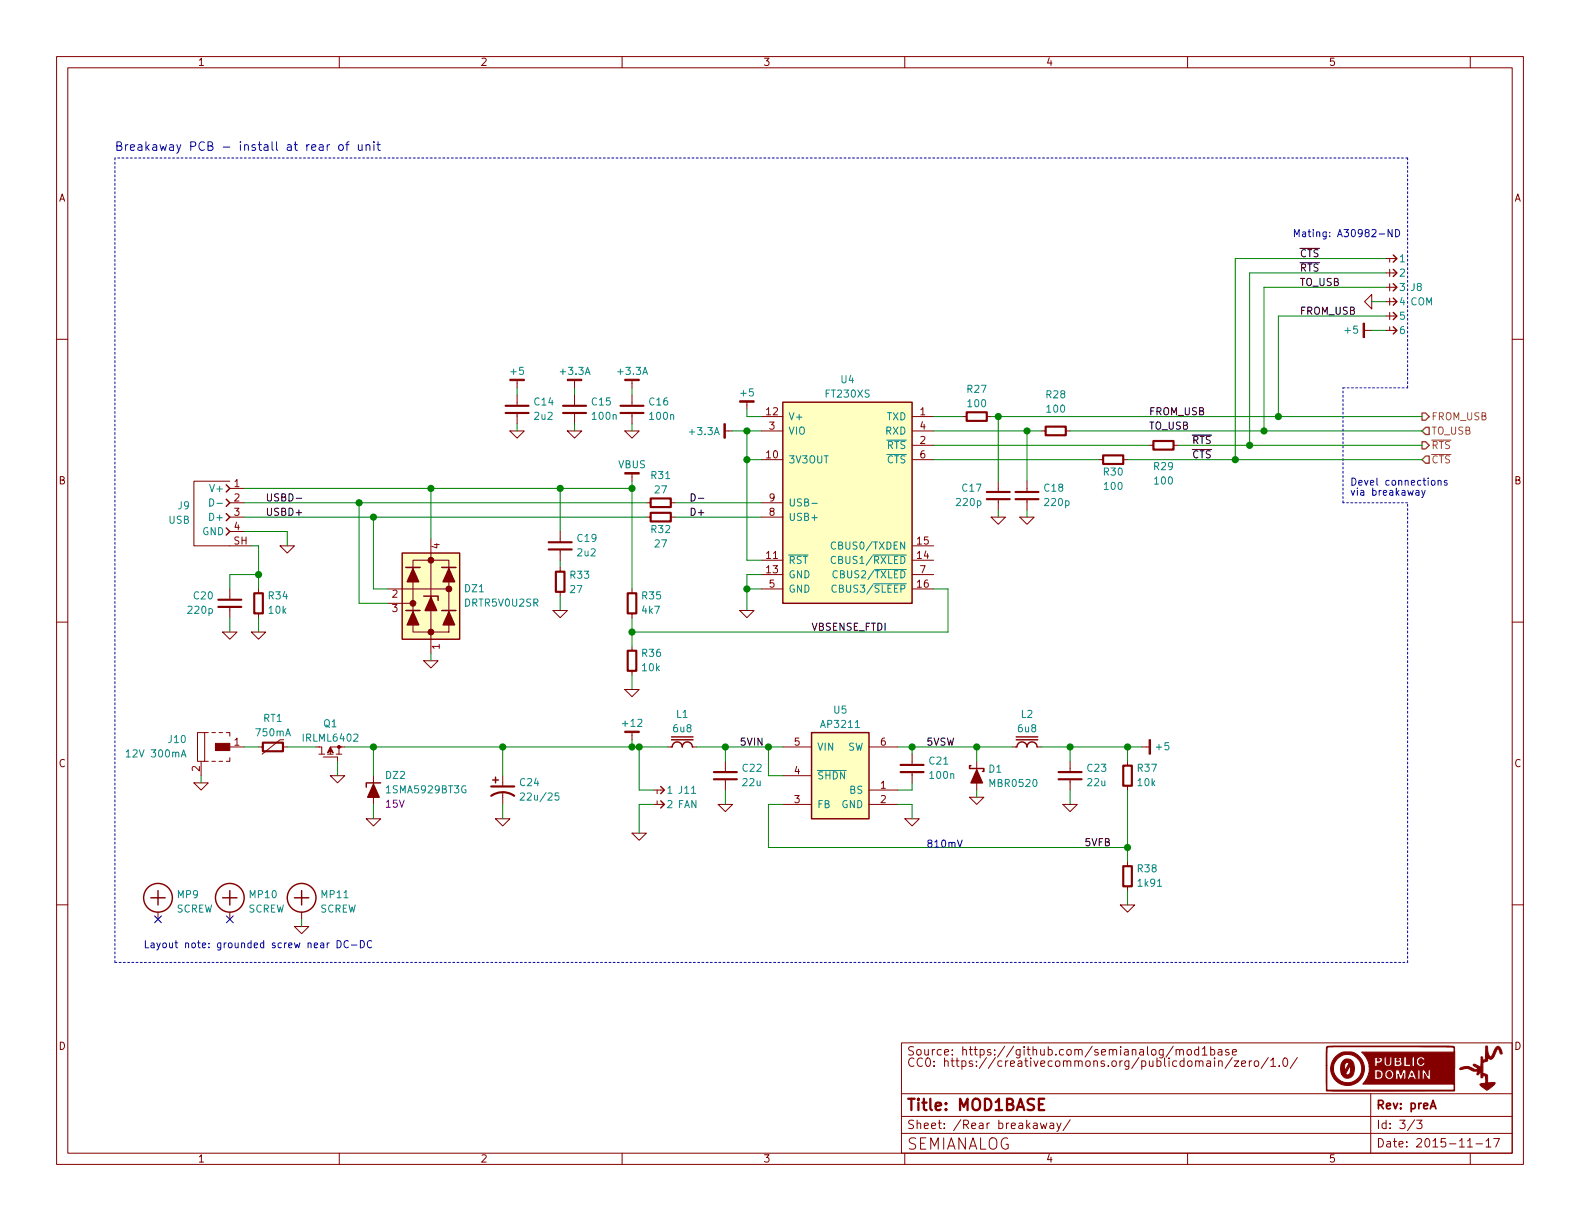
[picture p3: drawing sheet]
EESchema Schematic File Version 2
LIBS:Altera
LIBS:AnalogDevices
LIBS:AOS
LIBS:Atmel
LIBS:conn-2mm
LIBS:conn-100mil
LIBS:conn-cui
LIBS:conn-fci
LIBS:conn-linx
LIBS:conn-molex
LIBS:conn-tagconnect
LIBS:conn-te
LIBS:conn-test
LIBS:DiodesInc
LIBS:display
LIBS:_electromech
LIBS:Fairchild
LIBS:FTDI
LIBS:Intersil
LIBS:Lattice
LIBS:_linear
LIBS:LinearTech
LIBS:Littelfuse
LIBS:logic-4000
LIBS:logic-7400
LIBS:MACOM
LIBS:maxim
LIBS:mechanical
LIBS:Microchip
LIBS:Micron
LIBS:NXP
LIBS:onsemi
LIBS:passive
LIBS:pasv-BiTech
LIBS:pasv-Bourns
LIBS:pasv-cap
LIBS:pasv-ind
LIBS:pasv-res
LIBS:pasv-xtal
LIBS:pcb
LIBS:power
LIBS:Recom
LIBS:_semi
LIBS:semi-diode-1N
LIBS:semi-diode-BA
LIBS:semi-diode-DiodesInc
LIBS:semi-diode-MCC
LIBS:semi-diode-MMB
LIBS:semi-diode-Murata
LIBS:semi-diode-NXP
LIBS:semi-diode-OnSemi
LIBS:semi-diode-ST
LIBS:semi-diode-Vishay
LIBS:semi-opto-misc
LIBS:semi-thyristor-2N
LIBS:semi-trans-2N
LIBS:semi-trans-AOS
LIBS:semi-trans-BC
LIBS:semi-trans-DiodesInc
LIBS:semi-trans-EPC
LIBS:semi-trans-Fairchild
LIBS:semi-trans-Infineon
LIBS:semi-trans-IntRect
LIBS:semi-trans-IXYS
LIBS:semi-trans-misc
LIBS:semi-trans-MMB
LIBS:semi-trans-MPS
LIBS:semi-trans-NXP
LIBS:semi-trans-OnSemi
LIBS:semi-trans-PZT
LIBS:semi-trans-ST
LIBS:semi-trans-TI
LIBS:semi-trans-TIP
LIBS:semi-trans-Toshiba
LIBS:semi-trans-Vishay
LIBS:silabs
LIBS:skyworks
LIBS:ST
LIBS:st_ic
LIBS:supertex
LIBS:symbol
LIBS:TexasInstruments
LIBS:Vishay
LIBS:Xilinx
LIBS:electomech-misc
LIBS:mod1base-cache
EELAYER 25 0
EELAYER END
$Descr A 11000 8500
encoding utf-8
Sheet 3 3
Title "MOD1BASE"
Date "2015-11-17"
Rev "preA"
Comp "SEMIANALOG"
Comment1 ""
Comment2 ""
Comment3 "CC0: https://creativecommons.org/publicdomain/zero/1.0/"
Comment4 "Source: https://github.com/semianalog/mod1base"
$EndDescr
$Comp
L CONN-61729-USB-B J9
U 1 1
P 1500 3600
F 0 "J9" H 1678 3677 50  0000 L CNN
F 1 "USB" H 1678 3577 50  0000 L CNN
F 2 "conn-fci:CONN-61729" H 1500 4100 50  0001 C CNN
F 3 "" H 1400 3800 50  0000 C CNN
F 4 "DIST DIGIKEY 609-3657-ND" H 1500 4200 50  0001 C CNN "BOM"
	1    1500 3600
	-1   0    0    -1  
$EndComp
Text Label 1850 3500 0    50   ~ 0
USBD-
Text Label 1850 3600 0    50   ~ 0
USBD+
$Comp
L GND #PWR075
U 1 1
P 2000 3800
F 0 "#PWR075" H 2000 3800 30  0001 C CNN
F 1 "GND" H 2000 3730 30  0001 C CNN
F 2 "" H 2000 3800 60  0000 C CNN
F 3 "" H 2000 3800 60  0000 C CNN
	1    2000 3800
	1    0    0    -1  
$EndComp
$Comp
L GND #PWR076
U 1 1
P 1800 4400
F 0 "#PWR076" H 1800 4400 30  0001 C CNN
F 1 "GND" H 1800 4330 30  0001 C CNN
F 2 "" H 1800 4400 60  0000 C CNN
F 3 "" H 1800 4400 60  0000 C CNN
	1    1800 4400
	1    0    0    -1  
$EndComp
$Comp
L GND #PWR077
U 1 1
P 1600 4400
F 0 "#PWR077" H 1600 4400 30  0001 C CNN
F 1 "GND" H 1600 4330 30  0001 C CNN
F 2 "" H 1600 4400 60  0000 C CNN
F 3 "" H 1600 4400 60  0000 C CNN
	1    1600 4400
	1    0    0    -1  
$EndComp
$Comp
L FT230XS U4
U 1 1
P 5900 3500
F 0 "U4" H 5900 4355 50  0000 C CNN
F 1 "FT230XS" H 5900 4255 50  0000 C CNN
F 2 "IPC7351-Nominal:SOP63P600X160-16" H 5900 3500 50  0001 C CNN
F 3 "" H 5900 3500 60  0000 C CNN
F 4 "IC FTDI FT230XS" H 6400 4850 60  0001 C CNN "BOM"
	1    5900 3500
	1    0    0    -1  
$EndComp
$Comp
L R-0603 R31
U 1 1
P 4600 3500
F 0 "R31" V 4412 3500 50  0000 C CNN
F 1 "27" V 4512 3500 50  0000 C CNN
F 2 "IPC7351-Nominal:RESC1608X50" H 4600 3500 50  0001 C CNN
F 3 "" H 4600 3550 60  0000 C CNN
F 4 "RES SMD 27 5% [0603]" H 5350 4050 60  0001 C CNN "BOM"
	1    4600 3500
	0    1    1    0   
$EndComp
$Comp
L R-0603 R32
U 1 1
P 4600 3600
F 0 "R32" V 4688 3600 50  0000 C CNN
F 1 "27" V 4788 3600 50  0000 C CNN
F 2 "IPC7351-Nominal:RESC1608X50" H 4600 3600 50  0001 C CNN
F 3 "" H 4600 3650 60  0000 C CNN
F 4 "RES SMD 27 5% [0603]" H 5350 4150 60  0001 C CNN "BOM"
	1    4600 3600
	0    1    1    0   
$EndComp
$Comp
L DRTR5V0U2SR DZ1
U 1 1
P 3000 4150
F 0 "DZ1" H 2770 4200 50  0000 R CNN
F 1 "DRTR5V0U2SR" H 2770 4100 50  0000 R CNN
F 2 "smd-semi:SOT-143" H 2900 4700 60  0001 C CNN
F 3 "" H 3000 4100 60  0000 C CNN
F 4 "TVS DIODESINC DRTR5V0U2SR" H 3500 5300 60  0001 C CNN "BOM"
	1    3000 4150
	-1   0    0    -1  
$EndComp
$Comp
L GND #PWR078
U 1 1
P 3000 4600
F 0 "#PWR078" H 3000 4600 30  0001 C CNN
F 1 "GND" H 3000 4530 30  0001 C CNN
F 2 "" H 3000 4600 60  0000 C CNN
F 3 "" H 3000 4600 60  0000 C CNN
	1    3000 4600
	1    0    0    -1  
$EndComp
$Comp
L R-0603 R35
U 1 1
P 4400 4200
F 0 "R35" H 4463 4250 50  0000 L CNN
F 1 "4k7" H 4463 4150 50  0000 L CNN
F 2 "IPC7351-Nominal:RESC1608X50" H 4400 4200 50  0001 C CNN
F 3 "" H 4400 4250 60  0000 C CNN
F 4 "RES SMD 4k7 5% [0603]" H 5150 4750 60  0001 C CNN "BOM"
	1    4400 4200
	1    0    0    -1  
$EndComp
$Comp
L R-0603 R36
U 1 1
P 4400 4600
F 0 "R36" H 4463 4650 50  0000 L CNN
F 1 "10k" H 4463 4550 50  0000 L CNN
F 2 "IPC7351-Nominal:RESC1608X50" H 4400 4600 50  0001 C CNN
F 3 "" H 4400 4650 60  0000 C CNN
F 4 "RES SMD 10k 5% [0603]" H 5150 5150 60  0001 C CNN "BOM"
	1    4400 4600
	1    0    0    -1  
$EndComp
$Comp
L GND #PWR079
U 1 1
P 4400 4800
F 0 "#PWR079" H 4400 4800 30  0001 C CNN
F 1 "GND" H 4400 4730 30  0001 C CNN
F 2 "" H 4400 4800 60  0000 C CNN
F 3 "" H 4400 4800 60  0000 C CNN
	1    4400 4800
	1    0    0    -1  
$EndComp
$Comp
L C-0603 C15
U 1 1
P 4000 2850
F 0 "C15" H 4113 2900 50  0000 L CNN
F 1 "100n" H 4113 2800 50  0000 L CNN
F 2 "IPC7351-Nominal:CAPC1608X55" H 4000 2850 50  0001 C CNN
F 3 "" H 3990 2825 60  0000 C CNN
F 4 "CAP MLCC 100n ≥X5R 25V 10% [0603]" H 4800 3400 60  0001 C CNN "BOM"
	1    4000 2850
	1    0    0    -1  
$EndComp
$Comp
L GND #PWR080
U 1 1
P 4000 3000
F 0 "#PWR080" H 4000 3000 30  0001 C CNN
F 1 "GND" H 4000 2930 30  0001 C CNN
F 2 "" H 4000 3000 60  0000 C CNN
F 3 "" H 4000 3000 60  0000 C CNN
	1    4000 3000
	1    0    0    -1  
$EndComp
$Comp
L C-0603 C16
U 1 1
P 4400 2850
F 0 "C16" H 4513 2900 50  0000 L CNN
F 1 "100n" H 4513 2800 50  0000 L CNN
F 2 "IPC7351-Nominal:CAPC1608X55" H 4400 2850 50  0001 C CNN
F 3 "" H 4390 2825 60  0000 C CNN
F 4 "CAP MLCC 100n ≥X5R 25V 10% [0603]" H 5200 3400 60  0001 C CNN "BOM"
	1    4400 2850
	1    0    0    -1  
$EndComp
$Comp
L GND #PWR081
U 1 1
P 4400 3000
F 0 "#PWR081" H 4400 3000 30  0001 C CNN
F 1 "GND" H 4400 2930 30  0001 C CNN
F 2 "" H 4400 3000 60  0000 C CNN
F 3 "" H 4400 3000 60  0000 C CNN
	1    4400 3000
	1    0    0    -1  
$EndComp
Text Label 5650 4400 0    50   ~ 0
VBSENSE_FTDI
$Comp
L GND #PWR082
U 1 1
P 5200 4250
F 0 "#PWR082" H 5200 4250 30  0001 C CNN
F 1 "GND" H 5200 4180 30  0001 C CNN
F 2 "" H 5200 4250 60  0000 C CNN
F 3 "" H 5200 4250 60  0000 C CNN
	1    5200 4250
	1    0    0    -1  
$EndComp
$Comp
L C-0805 C14
U 1 1
P 3600 2850
F 0 "C14" H 3713 2900 50  0000 L CNN
F 1 "2u2" H 3713 2800 50  0000 L CNN
F 2 "IPC7351-Nominal:CAPC2012X70" H 3600 2850 50  0001 C CNN
F 3 "" H 3590 2825 60  0000 C CNN
F 4 "CAP MLCC 2u2 ≥X5R 25V 10% [0805]" H 4400 3400 60  0001 C CNN "BOM"
	1    3600 2850
	1    0    0    -1  
$EndComp
$Comp
L GND #PWR083
U 1 1
P 3600 3000
F 0 "#PWR083" H 3600 3000 30  0001 C CNN
F 1 "GND" H 3600 2930 30  0001 C CNN
F 2 "" H 3600 3000 60  0000 C CNN
F 3 "" H 3600 3000 60  0000 C CNN
	1    3600 3000
	1    0    0    -1  
$EndComp
$Comp
L VBUS #PWR084
U 1 1
P 4400 3350
F 0 "#PWR084" H 4400 3400 30  0001 C CNN
F 1 "VBUS" H 4400 3463 50  0000 C CNN
F 2 "" H 4400 3350 60  0000 C CNN
F 3 "" H 4400 3350 60  0000 C CNN
	1    4400 3350
	1    0    0    -1  
$EndComp
Text Label 8000 3000 0    50   ~ 0
TO_USB
Text Label 8000 2900 0    50   ~ 0
FROM_USB
Text Label 8300 3100 0    50   ~ 0
~RTS
Text Label 8300 3200 0    50   ~ 0
~CTS
Text HLabel 9900 2900 2    50   Output ~ 0
FROM_USB
Text HLabel 9900 3000 2    50   Input ~ 0
TO_USB
Text HLabel 9900 3100 2    50   Output ~ 0
~RTS
Text HLabel 9900 3200 2    50   Input ~ 0
~CTS
$Comp
L R-0603 R27
U 1 1
P 6800 2900
F 0 "R27" V 6612 2900 50  0000 C CNN
F 1 "100" V 6712 2900 50  0000 C CNN
F 2 "IPC7351-Nominal:RESC1608X50" H 6800 2900 50  0001 C CNN
F 3 "" H 6800 2950 60  0000 C CNN
F 4 "RES SMD 100 5% [0603]" H 7550 3450 60  0001 C CNN "BOM"
	1    6800 2900
	0    1    1    0   
$EndComp
$Comp
L R-0603 R28
U 1 1
P 7350 3000
F 0 "R28" V 7100 3000 50  0000 C CNN
F 1 "100" V 7200 3000 50  0000 C CNN
F 2 "IPC7351-Nominal:RESC1608X50" H 7350 3000 50  0001 C CNN
F 3 "" H 7350 3050 60  0000 C CNN
F 4 "RES SMD 100 5% [0603]" H 8100 3550 60  0001 C CNN "BOM"
	1    7350 3000
	0    1    1    0   
$EndComp
$Comp
L C-0603 C18
U 1 1
P 7150 3450
F 0 "C18" H 7263 3500 50  0000 L CNN
F 1 "220p" H 7263 3400 50  0000 L CNN
F 2 "IPC7351-Nominal:CAPC1608X55" H 7150 3450 50  0001 C CNN
F 3 "" H 7140 3425 60  0000 C CNN
F 4 "CAP MLCC 220p C0G 50V 10% [0603]" H 7950 4000 60  0001 C CNN "BOM"
	1    7150 3450
	1    0    0    -1  
$EndComp
$Comp
L C-0603 C17
U 1 1
P 6950 3450
F 0 "C17" H 7062 3500 50  0000 L CNN
F 1 "220p" H 7062 3400 50  0000 L CNN
F 2 "IPC7351-Nominal:CAPC1608X55" H 6950 3450 50  0001 C CNN
F 3 "" H 6940 3425 60  0000 C CNN
F 4 "CAP MLCC 220p C0G 50V 10% [0603]" H 7750 4000 60  0001 C CNN "BOM"
	1    6950 3450
	-1   0    0    -1  
$EndComp
$Comp
L GND #PWR085
U 1 1
P 6950 3600
F 0 "#PWR085" H 6950 3600 30  0001 C CNN
F 1 "GND" H 6950 3530 30  0001 C CNN
F 2 "" H 6950 3600 60  0000 C CNN
F 3 "" H 6950 3600 60  0000 C CNN
	1    6950 3600
	1    0    0    -1  
$EndComp
$Comp
L GND #PWR086
U 1 1
P 7150 3600
F 0 "#PWR086" H 7150 3600 30  0001 C CNN
F 1 "GND" H 7150 3530 30  0001 C CNN
F 2 "" H 7150 3600 60  0000 C CNN
F 3 "" H 7150 3600 60  0000 C CNN
	1    7150 3600
	1    0    0    -1  
$EndComp
$Comp
L C-0603 C20
U 1 1
P 1600 4200
F 0 "C20" H 1712 4250 50  0000 L CNN
F 1 "220p" H 1712 4150 50  0000 L CNN
F 2 "IPC7351-Nominal:CAPC1608X55" H 1600 4200 50  0001 C CNN
F 3 "" H 1590 4175 60  0000 C CNN
F 4 "CAP MLCC 220p C0G 50V 10% [0603]" H 2400 4750 60  0001 C CNN "BOM"
	1    1600 4200
	-1   0    0    -1  
$EndComp
$Comp
L R-0603 R34
U 1 1
P 1800 4200
F 0 "R34" H 1863 4250 50  0000 L CNN
F 1 "10k" H 1863 4150 50  0000 L CNN
F 2 "IPC7351-Nominal:RESC1608X50" H 1800 4200 50  0001 C CNN
F 3 "" H 1800 4250 60  0000 C CNN
F 4 "RES SMD 10k 5% [0603]" H 2550 4750 60  0001 C CNN "BOM"
	1    1800 4200
	1    0    0    -1  
$EndComp
$Comp
L CONN-PJ-037A J10
U 1 1
P 1500 5200
F 0 "J10" H 1700 5250 50  0000 L CNN
F 1 "12V 300mA" H 1700 5150 50  0000 L CNN
F 2 "conn-cui:CONN-PJ-037A" H 1500 5200 50  0001 C CNN
F 3 "" H 1600 5200 60  0000 C CNN
F 4 "CONN CUI PJ-037AH" H 2000 5950 60  0001 C CNN "BOM"
	1    1500 5200
	-1   0    0    -1  
$EndComp
$Comp
L GND #PWR087
U 1 1
P 1400 5450
F 0 "#PWR087" H 1400 5450 30  0001 C CNN
F 1 "GND" H 1400 5380 30  0001 C CNN
F 2 "" H 1400 5450 60  0000 C CNN
F 3 "" H 1400 5450 60  0000 C CNN
	1    1400 5450
	1    0    0    -1  
$EndComp
$Comp
L THERM-1206 RT1
U 1 1
P 1900 5200
F 0 "RT1" V 2103 5200 50  0000 C CNN
F 1 "750mA" V 2003 5200 50  0000 C CNN
F 2 "IPC7351-Nominal:RESC3216X60" H 1900 5200 50  0001 C CNN
F 3 "" H 1900 5250 60  0000 C CNN
F 4 "DIST DIGIKEY 507-1805-1-ND" H 1900 5200 60  0001 C CNN "BOM"
	1    1900 5200
	0    1    -1   0   
$EndComp
$Comp
L IRLML6402 Q1
U 1 1
P 2300 5250
F 0 "Q1" V 2516 5250 50  0000 C CNN
F 1 "IRLML6402" V 2416 5250 50  0000 C CNN
F 2 "smd-semi:SOT-23" H 2300 5100 60  0001 C CNN
F 3 "" H 2600 5300 60  0000 C CNN
F 4 "SEMI IRF IRLML6402" H 2300 5000 60  0001 C CNN "BOM"
	1    2300 5250
	0    1    -1   0   
$EndComp
$Comp
L GND #PWR088
U 1 1
P 2350 5400
F 0 "#PWR088" H 2350 5400 30  0001 C CNN
F 1 "GND" H 2350 5330 30  0001 C CNN
F 2 "" H 2350 5400 60  0000 C CNN
F 3 "" H 2350 5400 60  0000 C CNN
	1    2350 5400
	1    0    0    -1  
$EndComp
Text Notes 9400 3450 0    50   ~ 0
Devel connections\nvia breakaway
Text Label 4800 3500 0    50   ~ 0
D-
Text Label 4800 3600 0    50   ~ 0
D+
$Comp
L SCREW MP9
U 1 1
P 1100 6250
F 0 "MP9" H 1230 6270 50  0000 L CNN
F 1 "SCREW" H 1230 6170 50  0000 L CNN
F 2 "mech:SCREW-4-SUPPORTED" H 1100 6250 50  0001 C CNN
F 3 "" H 1100 6250 60  0000 C CNN
	1    1100 6250
	1    0    0    -1  
$EndComp
$Comp
L SCREW MP10
U 1 1
P 1600 6250
F 0 "MP10" H 1730 6270 50  0000 L CNN
F 1 "SCREW" H 1730 6170 50  0000 L CNN
F 2 "mech:SCREW-4-SUPPORTED" H 1600 6250 50  0001 C CNN
F 3 "" H 1600 6250 60  0000 C CNN
	1    1600 6250
	1    0    0    -1  
$EndComp
$Comp
L SCREW MP11
U 1 1
P 2100 6250
F 0 "MP11" H 2230 6270 50  0000 L CNN
F 1 "SCREW" H 2230 6170 50  0000 L CNN
F 2 "mech:SCREW-4-SUPPORTED" H 2100 6250 50  0001 C CNN
F 3 "" H 2100 6250 60  0000 C CNN
	1    2100 6250
	1    0    0    -1  
$EndComp
NoConn ~ 1600 6400
NoConn ~ 1100 6400
$Comp
L R-0603 R29
U 1 1
P 8100 3100
F 0 "R29" V 8250 3100 50  0000 C CNN
F 1 "100" V 8350 3100 50  0000 C CNN
F 2 "IPC7351-Nominal:RESC1608X50" H 8100 3100 50  0001 C CNN
F 3 "" H 8100 3150 60  0000 C CNN
F 4 "RES SMD 100 5% [0603]" H 8850 3650 60  0001 C CNN "BOM"
	1    8100 3100
	0    1    1    0   
$EndComp
$Comp
L R-0603 R30
U 1 1
P 7750 3200
F 0 "R30" V 7838 3200 50  0000 C CNN
F 1 "100" V 7938 3200 50  0000 C CNN
F 2 "IPC7351-Nominal:RESC1608X50" H 7750 3200 50  0001 C CNN
F 3 "" H 7750 3250 60  0000 C CNN
F 4 "RES SMD 100 5% [0603]" H 8500 3750 60  0001 C CNN "BOM"
	1    7750 3200
	0    1    1    0   
$EndComp
$Comp
L CONN-100MIL-M-1x6-SHROUD J8
U 1 1
P 9700 1800
F 0 "J8" H 9819 1597 50  0000 L CNN
F 1 "COM" H 9819 1497 50  0000 L CNN
F 2 "conn-100mil:CONN-100MIL-M-1x6-SHROUD" H 9700 1800 50  0001 C CNN
F 3 "" H 9700 1800 50  0000 C CNN
F 4 "DIST DIGIKEY A19433-ND" H 9700 1800 60  0001 C CNN "BOM"
	1    9700 1800
	1    0    0    -1  
$EndComp
Text Notes 9000 1650 0    50   ~ 0
Mating: A30982-ND
$Comp
L GND #PWR089
U 1 1
P 9550 2100
F 0 "#PWR089" H 9550 2100 30  0001 C CNN
F 1 "GND" H 9550 2030 30  0001 C CNN
F 2 "" H 9550 2100 60  0000 C CNN
F 3 "" H 9550 2100 60  0000 C CNN
	1    9550 2100
	0    1    -1   0   
$EndComp
$Comp
L +5 #PWR090
U 1 1
P 9550 2300
F 0 "#PWR090" H 9550 2350 30  0001 C CNN
F 1 "+5" V 9550 2388 50  0000 L CNN
F 2 "" H 9550 2300 60  0000 C CNN
F 3 "" H 9550 2300 60  0000 C CNN
	1    9550 2300
	0    -1   1    0   
$EndComp
$Comp
L +3.3A #PWR091
U 1 1
P 5100 3000
F 0 "#PWR091" H 5100 3050 30  0001 C CNN
F 1 "+3.3A" V 5100 3088 50  0000 L CNN
F 2 "" H 5100 3000 60  0000 C CNN
F 3 "" H 5100 3000 60  0000 C CNN
	1    5100 3000
	0    -1   -1   0   
$EndComp
$Comp
L +3.3A #PWR092
U 1 1
P 4400 2700
F 0 "#PWR092" H 4400 2750 30  0001 C CNN
F 1 "+3.3A" H 4400 2813 50  0000 C CNN
F 2 "" H 4400 2700 60  0000 C CNN
F 3 "" H 4400 2700 60  0000 C CNN
	1    4400 2700
	1    0    0    -1  
$EndComp
$Comp
L +3.3A #PWR093
U 1 1
P 4000 2700
F 0 "#PWR093" H 4000 2750 30  0001 C CNN
F 1 "+3.3A" H 4000 2813 50  0000 C CNN
F 2 "" H 4000 2700 60  0000 C CNN
F 3 "" H 4000 2700 60  0000 C CNN
	1    4000 2700
	1    0    0    -1  
$EndComp
$Comp
L +5 #PWR094
U 1 1
P 5200 2850
F 0 "#PWR094" H 5200 2900 30  0001 C CNN
F 1 "+5" H 5200 2963 50  0000 C CNN
F 2 "" H 5200 2850 60  0000 C CNN
F 3 "" H 5200 2850 60  0000 C CNN
	1    5200 2850
	1    0    0    -1  
$EndComp
$Comp
L +5 #PWR095
U 1 1
P 3600 2700
F 0 "#PWR095" H 3600 2750 30  0001 C CNN
F 1 "+5" H 3600 2813 50  0000 C CNN
F 2 "" H 3600 2700 60  0000 C CNN
F 3 "" H 3600 2700 60  0000 C CNN
	1    3600 2700
	1    0    0    -1  
$EndComp
$Comp
L AP3211 U5
U 1 1
P 5850 5400
F 0 "U5" H 5850 5855 50  0000 C CNN
F 1 "AP3211" H 5850 5755 50  0000 C CNN
F 2 "smd-semi:SOT-23-6" H 5850 5400 50  0001 C CNN
F 3 "" H 5850 5400 60  0000 C CNN
F 4 "IC DIODESINC AP3211" H 6350 6350 60  0001 C CNN "BOM"
	1    5850 5400
	1    0    0    -1  
$EndComp
$Comp
L L-BOURNS-SRN3015 L2
U 1 1
P 7150 5200
F 0 "L2" V 6925 5200 50  0000 C CNN
F 1 "6u8" V 7025 5200 50  0000 C CNN
F 2 "manuf:BOURNS-SRN3015" H 7150 5250 60  0001 C CNN
F 3 "" H 7150 5250 60  0000 C CNN
F 4 "DIST DIGIKEY SRN3015-6R8MCT-ND" H 7150 5200 60  0001 C CNN "BOM"
	1    7150 5200
	0    1    1    0   
$EndComp
$Comp
L C-0603 C21
U 1 1
P 6350 5350
F 0 "C21" H 6463 5400 50  0000 L CNN
F 1 "100n" H 6463 5300 50  0000 L CNN
F 2 "IPC7351-Nominal:CAPC1608X55" H 6350 5350 50  0001 C CNN
F 3 "" H 6340 5325 60  0000 C CNN
F 4 "CAP MLCC 100n ≥X5R 25V 10% [0603]" H 7150 5900 60  0001 C CNN "BOM"
	1    6350 5350
	1    0    0    -1  
$EndComp
$Comp
L GND #PWR096
U 1 1
P 6350 5700
F 0 "#PWR096" H 6350 5700 30  0001 C CNN
F 1 "GND" H 6350 5630 30  0001 C CNN
F 2 "" H 6350 5700 60  0000 C CNN
F 3 "" H 6350 5700 60  0000 C CNN
	1    6350 5700
	1    0    0    -1  
$EndComp
$Comp
L C-1206 C23
U 1 1
P 7450 5400
F 0 "C23" H 7563 5450 50  0000 L CNN
F 1 "22u" H 7563 5350 50  0000 L CNN
F 2 "IPC7351-Nominal:CAPC3216X70" H 7450 5400 50  0001 C CNN
F 3 "" H 7440 5375 60  0000 C CNN
F 4 "CAP MLCC 22u ≥X5R 25V 20% [1206]" H 8250 5950 60  0001 C CNN "BOM"
	1    7450 5400
	1    0    0    -1  
$EndComp
$Comp
L GND #PWR097
U 1 1
P 7450 5600
F 0 "#PWR097" H 7450 5600 30  0001 C CNN
F 1 "GND" H 7450 5530 30  0001 C CNN
F 2 "" H 7450 5600 60  0000 C CNN
F 3 "" H 7450 5600 60  0000 C CNN
	1    7450 5600
	1    0    0    -1  
$EndComp
$Comp
L C-1206 C22
U 1 1
P 5050 5400
F 0 "C22" H 5163 5450 50  0000 L CNN
F 1 "22u" H 5163 5350 50  0000 L CNN
F 2 "IPC7351-Nominal:CAPC3216X70" H 5050 5400 50  0001 C CNN
F 3 "" H 5040 5375 60  0000 C CNN
F 4 "CAP MLCC 22u ≥X5R 25V 20% [1206]" H 5850 5950 60  0001 C CNN "BOM"
	1    5050 5400
	1    0    0    -1  
$EndComp
$Comp
L GND #PWR098
U 1 1
P 5050 5600
F 0 "#PWR098" H 5050 5600 30  0001 C CNN
F 1 "GND" H 5050 5530 30  0001 C CNN
F 2 "" H 5050 5600 60  0000 C CNN
F 3 "" H 5050 5600 60  0000 C CNN
	1    5050 5600
	1    0    0    -1  
$EndComp
$Comp
L R-0603 R37
U 1 1
P 7850 5400
F 0 "R37" H 7913 5450 50  0000 L CNN
F 1 "10k" H 7913 5350 50  0000 L CNN
F 2 "IPC7351-Nominal:RESC1608X50" H 7850 5400 50  0001 C CNN
F 3 "" H 7850 5450 60  0000 C CNN
F 4 "RES SMD 10k 5% [0603]" H 8600 5950 60  0001 C CNN "BOM"
	1    7850 5400
	1    0    0    -1  
$EndComp
$Comp
L R-0603 R38
U 1 1
P 7850 6100
F 0 "R38" H 7913 6150 50  0000 L CNN
F 1 "1k91" H 7913 6050 50  0000 L CNN
F 2 "IPC7351-Nominal:RESC1608X50" H 7850 6100 50  0001 C CNN
F 3 "" H 7850 6150 60  0000 C CNN
F 4 "RES SMD 1k91 5% [0603]" H 8600 6650 60  0001 C CNN "BOM"
	1    7850 6100
	1    0    0    -1  
$EndComp
$Comp
L GND #PWR099
U 1 1
P 7850 6300
F 0 "#PWR099" H 7850 6300 30  0001 C CNN
F 1 "GND" H 7850 6230 30  0001 C CNN
F 2 "" H 7850 6300 60  0000 C CNN
F 3 "" H 7850 6300 60  0000 C CNN
	1    7850 6300
	1    0    0    -1  
$EndComp
$Comp
L +5 #PWR0100
U 1 1
P 7950 5200
F 0 "#PWR0100" H 7950 5250 30  0001 C CNN
F 1 "+5" V 7950 5288 50  0000 L CNN
F 2 "" H 7950 5200 60  0000 C CNN
F 3 "" H 7950 5200 60  0000 C CNN
	1    7950 5200
	0    1    1    0   
$EndComp
$Comp
L L-BOURNS-SRN3015 L1
U 1 1
P 4750 5200
F 0 "L1" V 4525 5200 50  0000 C CNN
F 1 "6u8" V 4625 5200 50  0000 C CNN
F 2 "manuf:BOURNS-SRN3015" H 4750 5250 60  0001 C CNN
F 3 "" H 4750 5250 60  0000 C CNN
F 4 "DIST DIGIKEY SRN3015-6R8MCT-ND" H 4750 5200 60  0001 C CNN "BOM"
	1    4750 5200
	0    1    1    0   
$EndComp
$Comp
L CONN-100MIL-M-1x2 J11
U 1 1
P 4600 5500
F 0 "J11" H 4719 5497 50  0000 L CNN
F 1 "FAN" H 4719 5397 50  0000 L CNN
F 2 "conn-100mil:CONN-100MIL-M-1x2" H 4600 5500 50  0001 C CNN
F 3 "" H 4600 5500 50  0000 C CNN
	1    4600 5500
	1    0    0    -1  
$EndComp
$Comp
L GND #PWR0101
U 1 1
P 4450 5800
F 0 "#PWR0101" H 4450 5800 30  0001 C CNN
F 1 "GND" H 4450 5730 30  0001 C CNN
F 2 "" H 4450 5800 60  0000 C CNN
F 3 "" H 4450 5800 60  0000 C CNN
	1    4450 5800
	1    0    0    -1  
$EndComp
$Comp
L +12 #PWR0102
U 1 1
P 4400 5150
F 0 "#PWR0102" H 4400 5200 30  0001 C CNN
F 1 "+12" H 4400 5263 50  0000 C CNN
F 2 "" H 4400 5150 60  0000 C CNN
F 3 "" H 4400 5150 60  0000 C CNN
	1    4400 5150
	1    0    0    -1  
$EndComp
Text Label 6450 5200 0    50   ~ 0
5VSW
Text Label 7550 5900 0    50   ~ 0
5VFB
Text Label 5150 5200 0    50   ~ 0
5VIN
$Comp
L MBR0520 D1
U 1 1
P 6800 5400
F 0 "D1" H 6720 5350 50  0000 R CNN
F 1 "MBR0520" H 6720 5450 50  0000 R CNN
F 2 "smd-semi:SOD-123" H 6800 5400 50  0001 C CNN
F 3 "" H 6800 5400 60  0000 C CNN
F 4 "SCHOTTKY MBR0520" H 7550 5950 60  0001 C CNN "BOM"
	1    6800 5400
	-1   0    0    1   
$EndComp
$Comp
L GND #PWR0103
U 1 1
P 6800 5550
F 0 "#PWR0103" H 6800 5550 30  0001 C CNN
F 1 "GND" H 6800 5480 30  0001 C CNN
F 2 "" H 6800 5550 60  0000 C CNN
F 3 "" H 6800 5550 60  0000 C CNN
	1    6800 5550
	1    0    0    -1  
$EndComp
Text Label 9050 2200 0    50   ~ 0
FROM_USB
Text Label 9050 2000 0    50   ~ 0
TO_USB
Text Label 9050 1900 0    50   ~ 0
~RTS
Text Label 9050 1800 0    50   ~ 0
~CTS
$Comp
L GND #PWR0104
U 1 1
P 2100 6450
F 0 "#PWR0104" H 2100 6450 30  0001 C CNN
F 1 "GND" H 2100 6380 30  0001 C CNN
F 2 "" H 2100 6450 60  0000 C CNN
F 3 "" H 2100 6450 60  0000 C CNN
	1    2100 6450
	1    0    0    -1  
$EndComp
$Comp
L C-TANT-7343-31 C24
U 1 1
P 3500 5500
F 0 "C24" H 3613 5550 50  0000 L CNN
F 1 "22u/25" H 3613 5450 50  0000 L CNN
F 2 "IPC7351-Nominal:CAPMP7343X310" H 3500 5350 50  0001 C CNN
F 3 "" H 3490 5475 60  0000 C CNN
F 4 "CAP TANT 22µF 25V 10% [7343]" H 3500 5250 60  0001 C CNN "BOM"
	1    3500 5500
	1    0    0    -1  
$EndComp
$Comp
L GND #PWR0105
U 1 1
P 3500 5700
F 0 "#PWR0105" H 3500 5700 30  0001 C CNN
F 1 "GND" H 3500 5630 30  0001 C CNN
F 2 "" H 3500 5700 60  0000 C CNN
F 3 "" H 3500 5700 60  0000 C CNN
	1    3500 5700
	1    0    0    -1  
$EndComp
$Comp
L 1SMA59xxBT3G DZ2
U 1 1
P 2600 5500
F 0 "DZ2" H 2680 5600 50  0000 L CNN
F 1 "1SMA5929BT3G" H 2680 5500 50  0000 L CNN
F 2 "IPC7351-Nominal:DIOM5226X203" H 2850 5450 60  0001 C CNN
F 3 "" H 2600 5500 60  0000 C CNN
F 4 "15V" H 2680 5400 50  0000 L CNN "Acc"
F 5 "DIST DIGIKEY 1SMA5929BT3GOSCT-ND" H 3450 6050 50  0001 C CNN "BOM"
	1    2600 5500
	1    0    0    -1  
$EndComp
$Comp
L GND #PWR0106
U 1 1
P 2600 5700
F 0 "#PWR0106" H 2600 5700 30  0001 C CNN
F 1 "GND" H 2600 5630 30  0001 C CNN
F 2 "" H 2600 5700 60  0000 C CNN
F 3 "" H 2600 5700 60  0000 C CNN
	1    2600 5700
	1    0    0    -1  
$EndComp
Wire Wire Line
	2350 5400 2350 5300
Wire Wire Line
	1800 5200 1700 5200
Wire Wire Line
	1400 5450 1400 5400
Wire Wire Line
	7150 3600 7150 3550
Wire Wire Line
	6950 3600 6950 3550
Connection ~ 7150 3000
Wire Wire Line
	7150 3350 7150 3000
Connection ~ 6950 2900
Wire Wire Line
	6950 3350 6950 2900
Wire Wire Line
	6500 3000 7250 3000
Wire Wire Line
	7450 3000 9900 3000
Connection ~ 4400 3400
Wire Wire Line
	6500 3200 7650 3200
Wire Wire Line
	6500 3100 8000 3100
Wire Wire Line
	3600 3000 3600 2950
Wire Wire Line
	6900 2900 9900 2900
Wire Wire Line
	6700 2900 6500 2900
Connection ~ 5200 4100
Wire Wire Line
	5300 4100 5200 4100
Wire Wire Line
	5200 4000 5300 4000
Wire Wire Line
	5200 4000 5200 4250
Connection ~ 4400 4400
Wire Wire Line
	6600 4100 6500 4100
Wire Wire Line
	6600 4400 6600 4100
Wire Wire Line
	4400 4400 6600 4400
Wire Wire Line
	5200 3900 5300 3900
Wire Wire Line
	4400 2750 4400 2700
Wire Wire Line
	4000 2700 4000 2750
Connection ~ 5200 3000
Wire Wire Line
	5100 3000 5300 3000
Wire Wire Line
	5200 2900 5300 2900
Wire Wire Line
	5200 3200 5300 3200
Wire Wire Line
	4400 3000 4400 2950
Wire Wire Line
	4000 3000 4000 2950
Connection ~ 3900 3400
Wire Wire Line
	3900 3400 3900 3700
Wire Wire Line
	4400 4700 4400 4800
Connection ~ 3000 3400
Wire Wire Line
	4400 3350 4400 4100
Wire Wire Line
	4400 4300 4400 4500
Wire Wire Line
	3000 3400 3000 3750
Connection ~ 2500 3500
Wire Wire Line
	2500 4200 2700 4200
Wire Wire Line
	2500 3500 2500 4200
Connection ~ 2600 3600
Wire Wire Line
	2600 3600 2600 4100
Wire Wire Line
	2600 4100 2700 4100
Wire Wire Line
	3000 4600 3000 4550
Wire Wire Line
	4700 3600 5300 3600
Wire Wire Line
	4700 3500 5300 3500
Wire Wire Line
	1700 3500 4500 3500
Wire Wire Line
	1700 3600 4500 3600
Wire Wire Line
	1700 3400 4400 3400
Wire Wire Line
	1600 4400 1600 4300
Wire Wire Line
	1800 4400 1800 4300
Connection ~ 1800 4000
Wire Wire Line
	1800 3800 1750 3800
Wire Wire Line
	1800 3800 1800 4100
Wire Wire Line
	1600 4000 1800 4000
Wire Wire Line
	1600 4100 1600 4000
Wire Wire Line
	2000 3700 1700 3700
Wire Wire Line
	2000 3800 2000 3700
Wire Wire Line
	4850 5200 5450 5200
Wire Notes Line
	9800 3500 9350 3500
Wire Notes Line
	9350 3500 9350 2700
Wire Notes Line
	9350 2700 9800 2700
Wire Wire Line
	9550 2100 9650 2100
Wire Wire Line
	9550 2300 9650 2300
Wire Wire Line
	8200 3100 9900 3100
Wire Wire Line
	7850 3200 9900 3200
Wire Wire Line
	5200 3000 5200 3900
Connection ~ 5200 3200
Wire Wire Line
	5200 2850 5200 2900
Wire Wire Line
	3600 2700 3600 2750
Wire Wire Line
	6250 5200 7050 5200
Wire Wire Line
	6350 5250 6350 5200
Connection ~ 6350 5200
Wire Wire Line
	6350 5450 6350 5500
Wire Wire Line
	6350 5500 6250 5500
Wire Wire Line
	6350 5700 6350 5600
Wire Wire Line
	6350 5600 6250 5600
Wire Wire Line
	7250 5200 7950 5200
Wire Wire Line
	7450 5200 7450 5300
Wire Wire Line
	7450 5600 7450 5500
Wire Wire Line
	5050 5200 5050 5300
Wire Wire Line
	5050 5600 5050 5500
Connection ~ 5050 5200
Wire Wire Line
	5450 5400 5350 5400
Wire Wire Line
	5350 5400 5350 5200
Connection ~ 5350 5200
Wire Wire Line
	7850 5200 7850 5300
Connection ~ 7450 5200
Wire Wire Line
	7850 6300 7850 6200
Wire Wire Line
	7850 5500 7850 6000
Wire Wire Line
	7850 5900 5350 5900
Wire Wire Line
	5350 5900 5350 5600
Wire Wire Line
	5350 5600 5450 5600
Connection ~ 7850 5900
Connection ~ 7850 5200
Wire Wire Line
	2400 5200 4650 5200
Wire Wire Line
	4550 5500 4450 5500
Wire Wire Line
	4450 5500 4450 5200
Connection ~ 4450 5200
Wire Wire Line
	4450 5800 4450 5600
Wire Wire Line
	4450 5600 4550 5600
Wire Wire Line
	4400 5150 4400 5200
Connection ~ 4400 5200
Wire Wire Line
	6800 5200 6800 5300
Connection ~ 6800 5200
Wire Wire Line
	6800 5550 6800 5500
Wire Wire Line
	8900 2200 9650 2200
Wire Wire Line
	8800 2000 9650 2000
Wire Wire Line
	8700 1900 9650 1900
Wire Wire Line
	8600 1800 9650 1800
Wire Wire Line
	8900 2200 8900 2900
Connection ~ 8900 2900
Wire Wire Line
	8800 2000 8800 3000
Connection ~ 8800 3000
Wire Wire Line
	8700 1900 8700 3100
Connection ~ 8700 3100
Wire Wire Line
	8600 1800 8600 3200
Connection ~ 8600 3200
Wire Wire Line
	2100 6450 2100 6400
Wire Wire Line
	3500 5700 3500 5600
Wire Wire Line
	2200 5200 2000 5200
Wire Wire Line
	2600 5400 2600 5200
Connection ~ 2600 5200
Wire Wire Line
	2600 5700 2600 5600
Wire Wire Line
	3500 5400 3500 5200
Connection ~ 3500 5200
Wire Wire Line
	3900 4150 3900 4250
Wire Wire Line
	3900 3950 3900 3900
$Comp
L R-0603 R33
U 1 1
P 3900 4050
F 0 "R33" H 3837 4000 50  0000 R CNN
F 1 "27" H 3837 4100 50  0000 R CNN
F 2 "IPC7351-Nominal:RESC1608X50" H 3900 4050 50  0001 C CNN
F 3 "" H 3900 4100 60  0000 C CNN
F 4 "RES SMD 27 5% [0603]" H 4650 4600 60  0001 C CNN "BOM"
	1    3900 4050
	-1   0    0    1   
$EndComp
$Comp
L GND #PWR0107
U 1 1
P 3900 4250
F 0 "#PWR0107" H 3900 4250 30  0001 C CNN
F 1 "GND" H 3900 4180 30  0001 C CNN
F 2 "" H 3900 4250 60  0000 C CNN
F 3 "" H 3900 4250 60  0000 C CNN
	1    3900 4250
	1    0    0    -1  
$EndComp
$Comp
L C-0805 C19
U 1 1
P 3900 3800
F 0 "C19" H 4013 3850 50  0000 L CNN
F 1 "2u2" H 4013 3750 50  0000 L CNN
F 2 "IPC7351-Nominal:CAPC2012X70" H 3900 3800 50  0001 C CNN
F 3 "" H 3890 3775 60  0000 C CNN
F 4 "CAP MLCC 2u2 ≥X5R 25V 10% [0805]" H 4700 4350 60  0001 C CNN "BOM"
	1    3900 3800
	1    0    0    -1  
$EndComp
Wire Notes Line
	9800 1100 800  1100
Wire Notes Line
	800  1100 800  6700
Wire Notes Line
	800  6700 9800 6700
Wire Notes Line
	9800 2700 9800 1100
Wire Notes Line
	9800 6700 9800 3500
Text Notes 800  1050 0    60   ~ 0
Breakaway PCB - install at rear of unit
Text Notes 1000 6600 0    50   ~ 0
Layout note: grounded screw near DC-DC
Text Notes 6450 5900 0    50   ~ 0
810mV
$EndSCHEMATC
